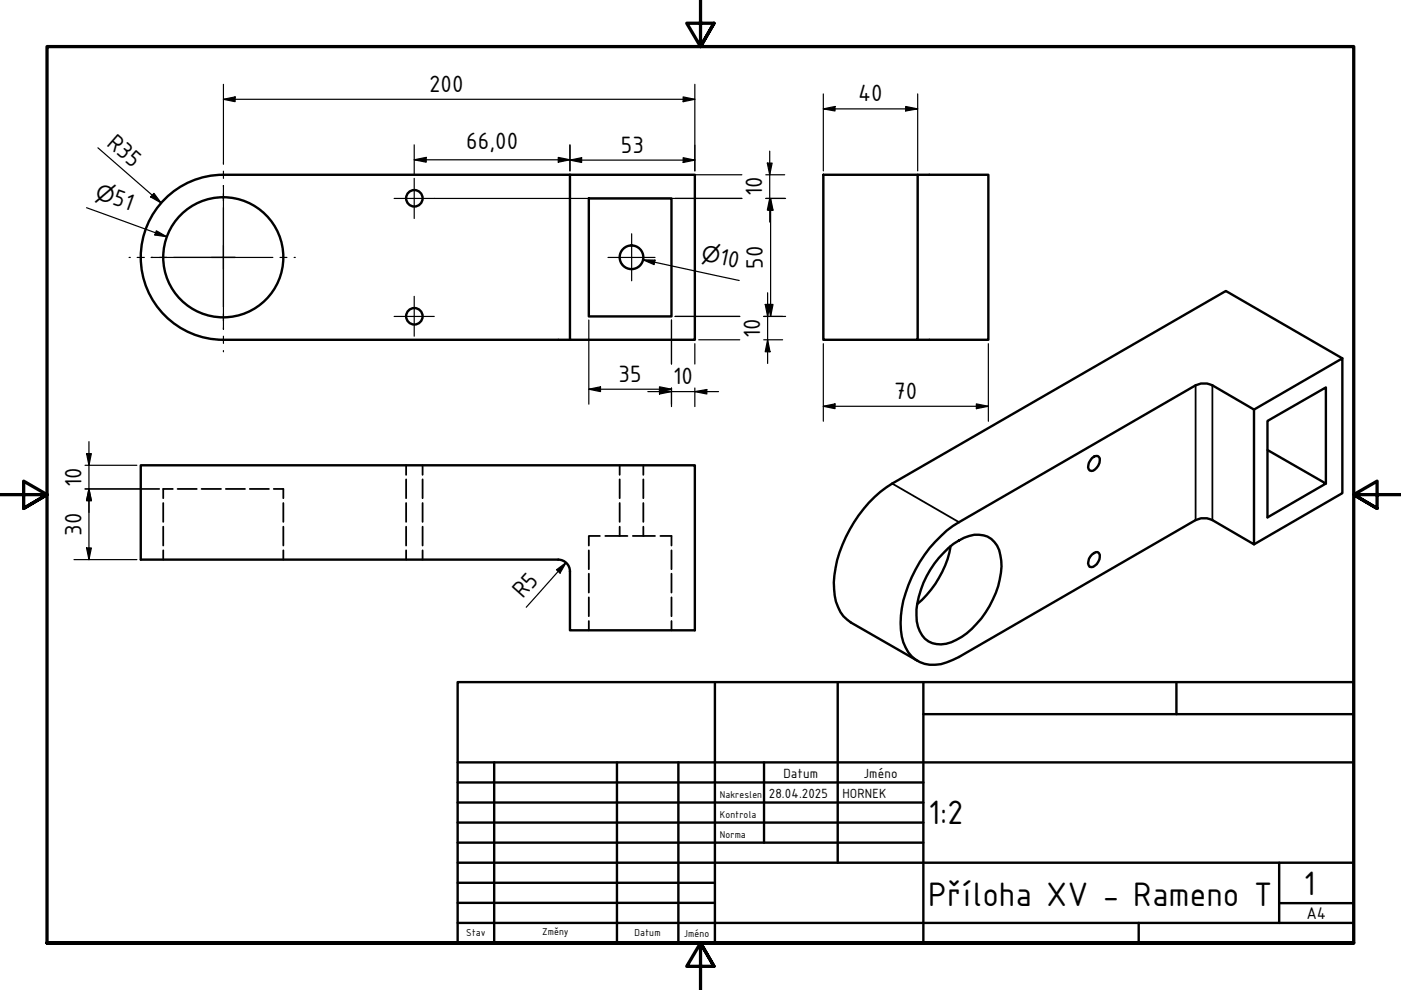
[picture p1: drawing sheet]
<svg xmlns="http://www.w3.org/2000/svg" width="297mm" height="210mm" viewBox="0 0 297 210" stroke-linecap="round" stroke-linejoin="round" font-family="sans-serif">
<g fill="none" stroke="#000" stroke-width=".51">
<path d="M47.3 37.1a17.5 17.5 0 0 0-17.5 17.5 17.5 17.5 0 0 0 17.5 17.4M47.4 37.1h73.4v34.9h26.5v-34.9h-26.5M174.6 37.1h20v34.9h-20zM194.6 37.1h14.9v34.9h-14.9M124.8 42.1h17.6v25h-17.6zM47.4 72h73.4M284.6 76l-24.7-14.3-70.7 40.8a27.7 27.7 0 0 0-12.4 21 9.7 9.7 0 0 0 2.8 7.9l.8 .6 14.2 8.1M231.5 97.1a.95 .95 0 0 1 1.7 .1 2.48 2.48 0 0 1-1.8 2.7 .9 .9 0 0 1-.6-1.3l.1-.5zM265.9 86.8l18.7-10.8v28.6l-18.7 10.8M268.7 95.4l12.4 7.1-12.4 7.2v-20.4l12.4-7.2v20.4M118.3 118.7a2.51 2.51 0 0 1 2.5 2.5M118.4 118.7h-88.6v-20h117.5v34.9h-26.5v-12.5"/>
<path d="M199.5 113.6l1.2-1.1 2.6-1.8 50.2-29a4.3 4.3 0 0 1 3.5 0l8.9 5.1v28.6l-8.9-5.1a4.3 4.3 0 0 0-3.5 0l-50.2 29a11.9 11.9 0 0 1-6.2 1.6 6.8 6.8 0 0 1-5.9-5.9 21.8 21.8 0 0 1 2.9-14.3 26.6 26.6 0 0 1 5.4-7.1zM200.1 117.2a11.9 11.9 0 0 1 6.5-3.8 4.8 4.8 0 0 1 5.5 4.3 14.8 14.8 0 0 1-1.6 9.4 16.6 16.6 0 0 1-9.9 9.4 4.8 4.8 0 0 1-6-3.6 15.6 15.6 0 0 1 1.9-10.8 19.7 19.7 0 0 1 3.6-4.9zM201.5 115.8a21.3 21.3 0 0 1-7 12.3M231.5 117.6a1 1 0 0 1 1.5-.3 2.27 2.27 0 0 1-1.6 2.9 .87 .87 0 0 1-.6-1.2l.1-.5z"/>
<circle cx="47.3" cy="54.6" r="12.7"/>
<circle cx="87.9" cy="42" r="1.75"/>
<circle cx="133.9" cy="54.6" r="2.51"/>
<circle cx="87.9" cy="67.1" r="1.75"/>
</g>
<g fill="none" stroke="#000" stroke-width=".38">
<path d="M86.1 98.7v2M89.6 98.7v2M131.4 98.7v2M136.4 98.7v2M34.6 106.7v4M34.6 111.7v4M34.6 116.7v2M36.6 103.7h-2v1.9M37.7 103.7h4M42.7 103.7h4.2M47.9 103.7h4M53 103.7h4"/>
<path d="M58 103.7h2.1v1.9M60.1 106.7v4M60.1 111.7v4M60.1 116.7v2M86.1 101.6v4M86.1 106.7v4M86.1 111.7v4M86.1 116.7v2M89.6 101.6v4M89.6 106.7v4M89.6 111.7v4M89.6 116.7v2"/>
<path d="M124.8 116.7v4M127.2 113.6h-2.4v2.1M128.3 113.6h4.7M131.4 101.6v4M131.4 106.7v4M131.4 111.7v1.9M134.2 113.6h4.7M136.4 101.6v4M136.4 106.7v4M136.4 111.7v1.9M140 113.6h2.4v2.1M142.4 116.7v4"/>
<path d="M124.8 121.6v4M124.8 126.7v4M124.8 131.7v1.9M142.4 121.6v4M142.4 126.7v4M142.4 131.7v1.9"/>
</g>
<path d="M253.5 81.7v28.6M257 81.7v28.6M189.2 102.5l14.1 8.2" fill="none" stroke="#000" stroke-width=".38"/>
<path d="M148.5 -.1v10l-2.9-5h5.8l-2.9 5 2.9-5M0 104.9h10l-5-2.9v5.8l5-2.9-5 2.9M297 104.9h-10l5-2.9v5.8l-5-2.9 5 2.9M10 199.9v-190h277v190h-277h277M151.4 204.9l-2.9-5 2.9 5h-5.8l2.9-5v10" fill="none" stroke="#000" stroke-width=".7"/>
<!-- layer: Nadpis (ISO) -->
<g fill="none" stroke="#000" stroke-width=".51">
<path d="M97 144.6h190v55.3h-190zM151.6 144.6v55.3M177.6 144.6v38.3M195.8 151.4h91.2M195.8 144.6v55.3M249.4 144.6v6.8M97 165.9h98.8M97 170.2h98.8M97 174.4h98.8M97 178.7h98.8M97 161.6h190M104.8 161.6v38.3"/>
<path d="M130.8 161.6v38.3M143.8 161.6v38.3M162 161.6v17.1M97 195.7h190M97 182.9h190M97 187.2h54.6M97 191.4h54.6M241.4 195.7v4.2M271.2 191.5h15.8M271.2 182.9v12.8"/>
</g>
<g fill="none" stroke="#000" stroke-width=".25">
<path d="M47.4 17.9v16.7M147.3 17.9v18.3M174.6 19.9v16.3M194.6 19.9v16.3M20.8 31.3l13.4 11.7M47.4 21.1l2.4-.6v1.1zM47.4 21.1h99.9M87.8 33.9l2.6-.5v1zM87.8 33.9h33M87.8 30.7v6.3M118.4 33.4l2.4 .5-2.4 .5zM119.1 37.1h38.2"/>
<path d="M120.8 33.9l2.5-.5v1.1zM120.8 33.9h26.5M120.8 30.7v5.5M144.8 20.5l2.5 .6-2.5 .5zM144.8 33.4l2.5 .5-2.5 .6zM162.4 37.1h4M162.7 34.6h1l-.5 2.5zM163.2 32v15.1M174.6 23.1l2.4-.5v.9zM174.6 23.1h20M192 22.6l2.6 .5-2.6 .4zM18.4 44l17 6.2"/>
<path d="M32.6 41l1.6 2-2.3-1.2zM33.1 48.9l2.3 1.3-2.6-.4zM92.1 42.1h65.2M136.3 55.1l2.6 .1-.2 .9zM136.3 55.1l20.4 4.4M162.4 42.1h4.2M163.2 42.1l.5 2.4h-1zM163.4 42.1l.5 2.4h-1zM163.4 42.1v25M124.8 67.9v17.8M142.4 67.9v9.3M143.1 67.1h13.7"/>
<path d="M147.3 72.9v4.3M148.1 72h8.7M161.9 67.1h4.7M161.9 72h4M162.2 64.6h1.1l-.5 2.5zM162.8 72l.5 2.6h-1.1zM162.8 62.1v15M162.9 64.6h1l-.5 2.5zM174.6 72.9v16.4M209.5 72.9v16.4M18 98.7h11M18.4 96.2h1l-.5 2.5z"/>
<path d="M18.9 93.6v25.1M124.8 82.5l2.5-.5v1zM124.8 82.5h17.6M137.4 83h14.9M139.8 82.6l2.6 .4-2.6 .5zM139.8 82l2.6 .5-2.6 .5zM142.4 82.3v3.9M147.3 83l2.6-.4v.9zM147.3 82.3v3.9M174.6 86.1l2.4-.5v1zM174.6 86.1h34.9M207 85.6l2.5 .5-2.5 .5z"/>
<path d="M15.7 118.7h13.3M18 103.7h15.8M18.4 116.2h1l-.5 2.5zM18.9 103.7l.5 2.4h-1zM120 119.3l-8.4 9.4M118 120.8l2-1.5-1.3 2.2z"/>
</g>
<g fill="#000">
<path d="M47.4 21.1l2.4-.6v1.1zM87.8 33.9l2.6-.5v1zM118.4 33.4l2.4 .5-2.4 .5zM120.8 33.9l2.5-.5v1.1zM144.8 20.5l2.5 .6-2.5 .5zM144.8 33.4l2.5 .5-2.5 .6zM162.7 34.6h1l-.5 2.5zM174.6 23.1l2.4-.5v.9zM192 22.6l2.6 .5-2.6 .4zM32.6 41l1.6 2-2.3-1.2zM33.1 48.9l2.3 1.3-2.6-.4zM136.3 55.1l2.6 .1-.2 .9z"/>
<path d="M163.2 42.1l.5 2.4h-1zM163.4 42.1l.5 2.4h-1zM162.2 64.6h1.1l-.5 2.5zM162.9 64.6h1l-.5 2.5zM162.8 72l.5 2.6h-1.1zM18.4 96.2h1l-.5 2.5zM124.8 82.5l2.5-.5v1zM139.8 82.6l2.6 .4-2.6 .5zM139.8 82l2.6 .5-2.6 .5zM147.3 83l2.6-.4v.9zM174.6 86.1l2.4-.5v1zM207 85.6l2.5 .5-2.5 .5z"/>
<path d="M18.4 116.2h1l-.5 2.5zM18.9 103.7l.5 2.4h-1zM118 120.8l2-1.5-1.3 2.2z"/>
</g>
<g fill="none" stroke="#000" stroke-width=".25">
<path d="M47.4 39.5v-.2v15.3v-2.6M47.4 34.6v.2M47.4 36.3v1.5M87.8 37.8v8.5M27.4 54.6h.2M29.1 54.6h1.5M32.3 54.6h-.2h15.3h-2.6M33.8 54.6h1.6M36.8 54.6h21M47.4 57.1v-2.5v15.2v-.2M47.4 41.1v1.5M47.4 44v21.1"/>
<path d="M49.8 54.6h-2.4h2.4M59.4 54.6h1.4M62.4 54.6h.2M83.6 42.1h8.5M128.9 54.6h10M133.9 49.6v9.9M47.4 66.6v1.4M47.4 71.3v1.5M47.4 74.3v.3M83.6 67.1h8.5M87.8 62.8v8.5"/>
</g>
<g font-size="7.7">
<text x="196.8" y="174.8">1:2</text>
<text x="196.8" y="192">Příloha XV - Rameno T</text>
<text x="276.4" y="189.7">1</text>
</g>
<g font-size="5.4">
<text x="91" y="19.5">200</text>
<text x="181.9" y="21.4">40</text>
<text x="22.4" y="30.6" transform="rotate(41 22.4 30.6)">R35</text>
<text x="98.9" y="31.5">66,00</text>
<text x="131.6" y="32.4">53</text>
<text x="161.6" y="41.6" transform="rotate(-90 161.6 41.6)">10</text>
<text x="23.6" y="43.3" transform="rotate(20 23.6 43.3)">51</text>
<text x="152.3" y="56" transform="rotate(12 152.3 56)">10</text>
<text x="161.7" y="57" transform="rotate(-90 161.7 57)">50</text>
<text x="161.2" y="71.7" transform="rotate(-90 161.2 71.7)">10</text>
<text x="131.1" y="80.9">35</text>
<text x="142.7" y="81.4">10</text>
<text x="189.6" y="84.6">70</text>
<text x="17.3" y="103.3" transform="rotate(-90 17.3 103.3)">10</text>
<text x="17.3" y="113.6" transform="rotate(-90 17.3 113.6)">30</text>
<text x="110.9" y="127.1" transform="rotate(-48 110.9 127.1)">R5</text>
</g>
<g font-size="4.6">
<text x="19.9" y="42" transform="rotate(20 19.9 42)">⌀</text>
<text x="148.5" y="55.2" transform="rotate(12 148.5 55.2)">⌀</text>
</g>
<text font-size="3.9" x="277" y="194.9">A4</text>
<g font-size="3">
<text x="166.1" y="164.9">Datum</text>
<text x="183.1" y="164.9">Jméno</text>
<text x="163" y="169.1">28.04.2025</text>
<text x="178.6" y="169.1">HORNEK</text>
</g>
<g font-size="2.3">
<text x="152.6" y="169.1">Nakreslen</text>
<text x="152.6" y="173.4">Kontrola</text>
<text x="152.6" y="177.6">Norma</text>
<text x="98.8" y="198.5">Stav</text>
<text x="114.9" y="198.3">Změny</text>
<text x="134.6" y="198.5">Datum</text>
<text x="145" y="198.6">Jméno</text>
</g>
</svg>
